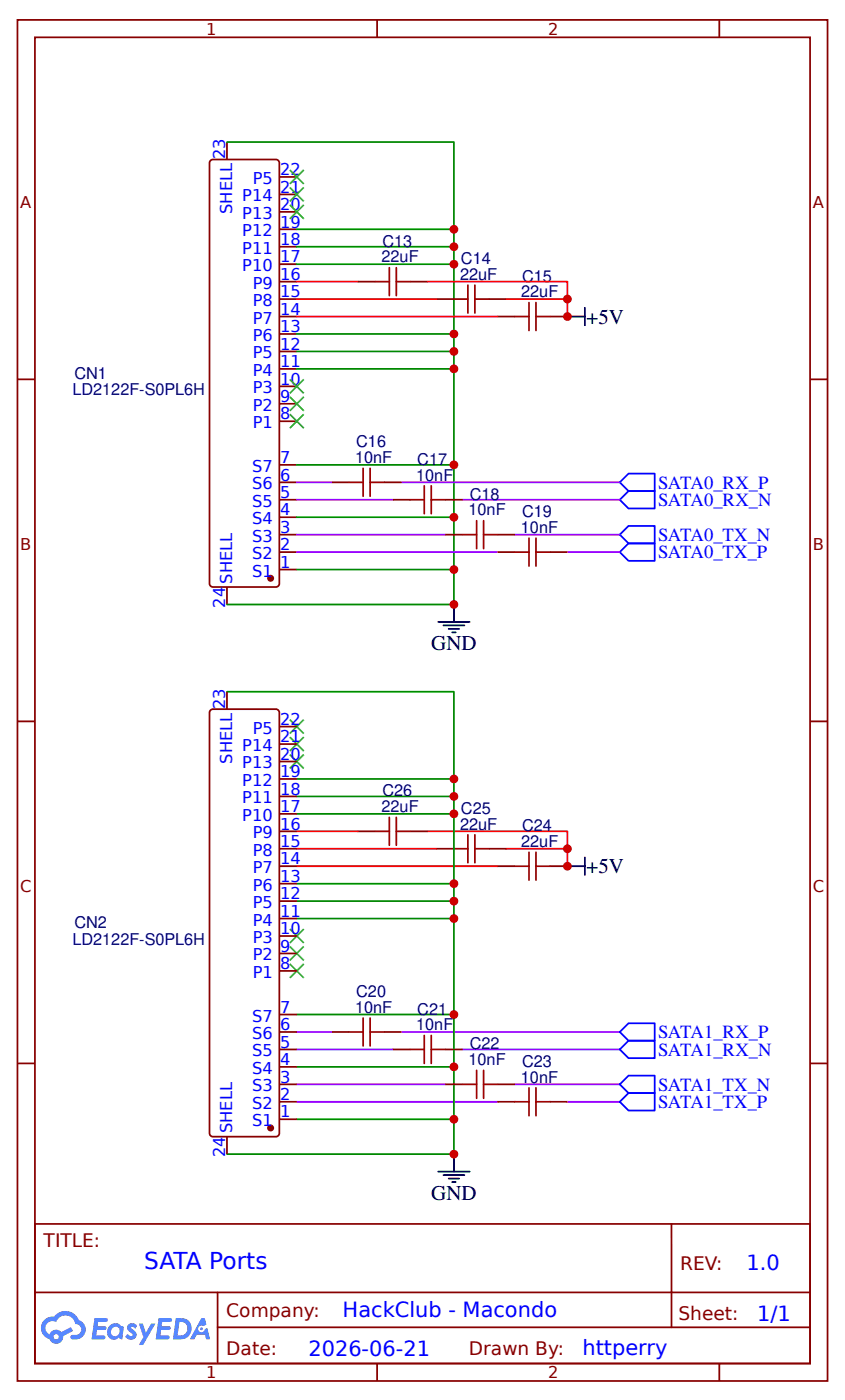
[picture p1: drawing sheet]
# Altium schematic sheet SATA Ports.schdoc
size 120 x 172 mm

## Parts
C13  22uF  [C0603]
C14  22uF  [C0603]
C15  22uF  [C0603]
C16  10nF  [C0402]
C17  10nF  [C0402]
C18  10nF  [C0402]
C19  10nF  [C0402]
C20  10nF  [C0402]
C21  10nF  [C0402]
C22  10nF  [C0402]
C23  10nF  [C0402]
C24  22uF  [C0603]
C25  22uF  [C0603]
C26  22uF  [C0603]
CN1  LD2122F-S0PL6H  [CONN-SMD_LD2122F-S0PL6H]
CN2  LD2122F-S0PL6H  [CONN-SMD_LD2122F-S0PL6H]

## Ports
SATA0_RX_N (in), SATA0_RX_P (in), SATA0_TX_N (in), SATA0_TX_P (in), SATA1_RX_N (in), SATA1_RX_P (in), SATA1_TX_N (in), SATA1_TX_P (in)

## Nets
+5V: C13.2 C14.2 C15.2 C24.2 C25.2 C26.2
GND: CN1.1(S1) CN1.4(S4) CN1.7(S7) CN1.11(P4) CN1.12(P5) CN1.13(P6) CN1.17(P10) CN1.18(P11) CN1.19(P12) CN1.23(SHELL) CN1.24(SHELL) CN2.1(S1) CN2.4(S4) CN2.7(S7) CN2.11(P4) CN2.12(P5) CN2.13(P6) CN2.17(P10) CN2.18(P11) CN2.19(P12) CN2.23(SHELL) CN2.24(SHELL)
SATA0_RX_N: C17.2 ; port SATA0_RX_N
SATA0_RX_P: C16.2 ; port SATA0_RX_P
SATA0_TX_N: C18.2 ; port SATA0_TX_N
SATA0_TX_P: C19.2 ; port SATA0_TX_P
SATA1_RX_N: C21.2 ; port SATA1_RX_N
SATA1_RX_P: C20.2 ; port SATA1_RX_P
SATA1_TX_N: C22.2 ; port SATA1_TX_N
SATA1_TX_P: C23.2 ; port SATA1_TX_P
NetC13_1: C13.1 CN1.16(P9)
NetC14_1: C14.1 CN1.15(P8)
NetC15_1: C15.1 CN1.14(P7)
NetC16_1: C16.1 CN1.6(S6)
NetC17_1: C17.1 CN1.5(S5)
NetC18_1: C18.1 CN1.3(S3)
NetC19_1: C19.1 CN1.2(S2)
NetC20_1: C20.1 CN2.6(S6)
NetC21_1: C21.1 CN2.5(S5)
NetC22_1: C22.1 CN2.3(S3)
NetC23_1: C23.1 CN2.2(S2)
NetC24_1: C24.1 CN2.14(P7)
NetC25_1: C25.1 CN2.15(P8)
NetC26_1: C26.1 CN2.16(P9)

Not connected (* = marked no-connect by the designer): CN1 8(P1)* 9(P2)* 10(P3)* 20(P13)* 21(P14)* 22(P5)*; CN2 8(P1)* 9(P2)* 10(P3)* 20(P13)* 21(P14)* 22(P5)*
